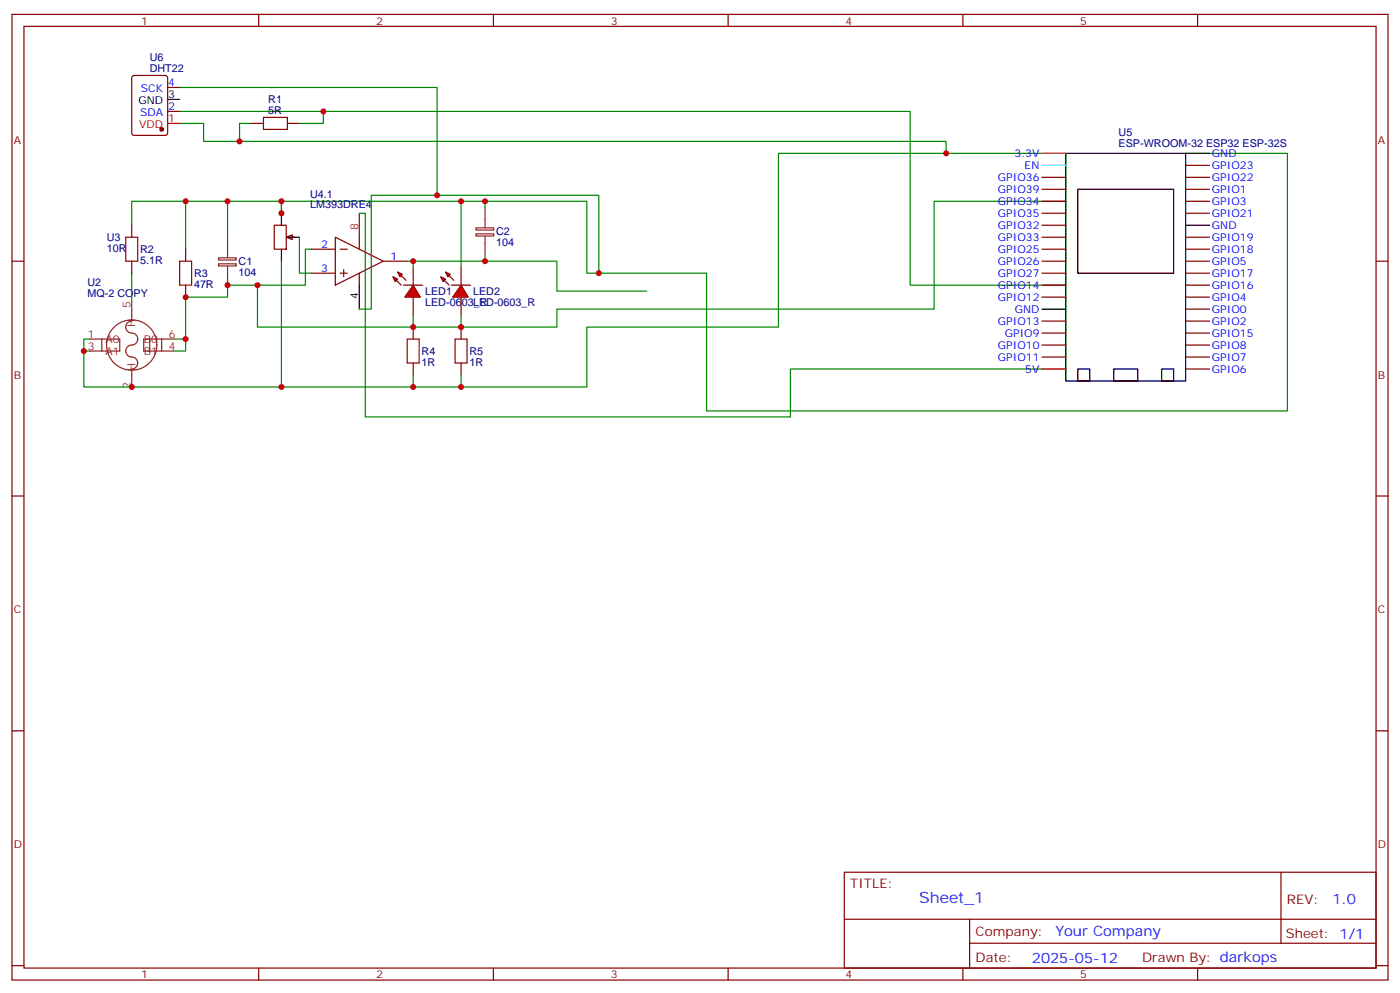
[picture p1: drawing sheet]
<svg xmlns="http://www.w3.org/2000/svg" width="412mm" height="292mm" viewBox="0 0 412 292" stroke-linecap="round" stroke-linejoin="round" font-family="sans-serif">
<g fill="none" stroke="#870000" stroke-width=".35">
<path d="M3.5 4.2h405.4v284.4h-405.4zM7.1 7.8h398.2v277.2h-398.2zM76.2 4.2v3.6M145.3 4.2v3.6M214.5 4.2v3.6M283.6 4.2v3.6M352.8 4.2v3.6M3.5 76.9h3.6M405.3 76.9h3.6M3.5 146h3.6M405.3 146h3.6M3.5 215.2h3.6"/>
<path d="M405.3 215.2h3.6M248.7 256.8h156.6v28.2h-156.6zM377.3 256.8v20.9M248.7 270.7h156.5M285.6 277.7h119.6M285.6 270.7v14.1M3.5 284.3h3.6M76.2 285v3.6M145.3 285v3.6M214.5 285v3.6M283.6 285v3.6M352.8 285v3.6"/>
<path d="M405.3 284.3h3.6"/>
</g>
<path d="M52.9 36.3h7.1v5.3h218.7v3.6M52.9 25.8h75.9v31.7M52.9 32.8h215.2v51.2h45.9M74.1 36.3h-3.5v5.3M54.7 59.3v14.1M67 59.3v10.5M314 45.2h-84.7v51.1h-56.4v17.6h-148.2v-10.5M349.2 45.2h30v75.8h-171.1v-40.6h-35.2v-21.1h-134.1v7M91.7 73.4h-1.7v10.6h-23v3.5h-12.3v12.3M38.8 80.4v8.9M51.2 99.8h3.5v3.6h-3.5" fill="none" stroke="#008700" stroke-width=".35"/>
<g fill="none" stroke="#8c2424" stroke-width=".35">
<path d="M64.4 75.9h5.2v.7h-5.2zM64.4 77.7h5.2v.6h-5.2zM67 69.8v6M67 78.3v5.7M26.5 99.8h8.8v3.6h-8.8M30 99.8v3.6M38.8 89.3v5.2a1.82 1.82 0 0 0-1.7 2.1 1.82 1.82 0 0 0 2.2 1.5 1.83 1.83 0 0 1 1.2 2.2 1.83 1.83 0 0 1-2.2 1.4 1.83 1.83 0 0 0-1.2 2.2 1.83 1.83 0 0 0 2.2 1.3 1.76 1.76 0 0 1 1.3 1.9 1.76 1.76 0 0 1-1.8 1.6v5.2M44.1 99.8v3.6M47.6 99.8v3.6M51.2 99.8h-8.9v3.6h8.9"/>
<circle cx="38.8" cy="101.6" r="7.4"/>
</g>
<path d="M84.3 69.8l1.8-.7v1.5z" fill="#f0f0f0" stroke="#870000" stroke-width=".35"/>
<g fill="none" stroke="#870000" stroke-width=".35">
<path d="M80.8 66.3h3.5v7.1h-3.5zM85 69.8h1.8M91.7 73.4h7.1M98.8 69.8l14.1 7.1-14.1 7.1zM100.2 73.4h2.1M101.2 79.4v2.1M105.8 69.8v3.6M112.9 76.9h7M91.7 80.4h7.1M100.2 80.4h2.1M105.8 80.4v3.6M121.7 96.3v3.5"/>
<path d="M135.8 96.3v3.5M121.7 106.9v3.5M135.8 106.9v3.5"/>
</g>
<path d="M82.9 62.8v3.5M82.9 73.4v3.5M84.7 69.8h3.5M105.8 84v7" fill="none" stroke="#000" stroke-width=".35"/>
<path d="M82.9 59.3v3.5M142.9 59.3v1.7M82.9 76.9v37M88.2 69.8v10.6h3.5M105.8 62.8h1.8v60h125.2v-14.1h81.2M119.9 76.9h44.1v8.8h26.5M142.9 75.1v1.8M26.5 99.8h-1.8v3.6h1.8M176.4 80.4v-22.9h-67v33.5h-3.6" fill="none" stroke="#008700" stroke-width=".35"/>
<path d="M105.8 62.8v7" fill="none" stroke="#f00" stroke-width=".35"/>
<path d="M140.2 67.1h5.2v.6h-5.2zM140.2 68.9h5.2v.6h-5.2zM142.9 61v6M142.9 69.5v5.6" fill="none" stroke="#8c2424" stroke-width=".35"/>
<path d="M119.9 99.8h3.6v7.1h-3.6zM134.1 99.8h3.5v7.1h-3.5z" fill="none" stroke="#a10000" stroke-width=".35"/>
<g fill="#f00" stroke="#870000" stroke-width=".35">
<path d="M121.7 84l2.1 3.5h-4.6z"/>
<path d="M118.9 84h5.6z"/>
</g>
<g fill="#870000" stroke="#870000" stroke-width=".35">
<path d="M116.8 82.5l1.4 1.5z"/>
<path d="M118.2 81.1l1.4 1.4z"/>
</g>
<g fill="#f00" stroke="#870000" stroke-width=".35">
<path d="M115.7 81.5l1.4 .7-.7 .7z"/>
<path d="M117.1 80.1l1.4 .7-.7 .7z"/>
</g>
<path d="M121.7 78.7v5.3M121.7 87.5v5.3" fill="none" stroke="#870000" stroke-width=".35"/>
<g fill="#f00" stroke="#870000" stroke-width=".35">
<path d="M135.8 84l2.1 3.5h-4.6z"/>
<path d="M133 84h5.6z"/>
</g>
<g fill="#870000" stroke="#870000" stroke-width=".35">
<path d="M130.9 82.5l1.4 1.5z"/>
<path d="M132.3 81.1l1.4 1.4z"/>
</g>
<g fill="#f00" stroke="#870000" stroke-width=".35">
<path d="M129.8 81.5l1.4 .7-.7 .7z"/>
<path d="M131.2 80.1l1.4 .7-.7 .7z"/>
</g>
<g fill="none" stroke="#870000" stroke-width=".35">
<path d="M39 22.4l.5-.2h9.2l.6 .5 .1 16.5-.5 .6-9.4 .1-.6-.5-.1-16.5zM49.4 32.8h3.5M49.4 25.8h3.5M74.1 36.3h3.5M84.7 36.3h3.5M306.9 59.3h7.1M306.9 55.7h7.1M306.9 52.2h7.1M349.2 59.3h7.1M349.2 55.7h7.1M349.2 52.2h7.1M349.2 48.7h7.1"/>
<path d="M38.8 66.3v3.5M38.8 76.9v3.5M54.7 73.4v3.5M135.8 78.7v5.3M306.9 76.9h7.1M306.9 73.4h7.1M306.9 69.8h7.1M306.9 62.8h7.1M306.9 66.3h7.1M349.2 76.9h7.1M349.2 73.4h7.1M349.2 69.8h7.1"/>
<path d="M349.2 62.8h7.1M54.7 84v3.5M135.8 87.5v5.3M306.9 98.1h7.1M306.9 94.5h7.1M306.9 87.5h7.1M306.9 84h7.1M306.9 80.4h7.1M349.2 98.1h7.1M349.2 94.5h7.1M349.2 91h7.1M349.2 87.5h7.1"/>
<path d="M349.2 84h7.1M349.2 80.4h7.1M306.9 105.1h7.1M306.9 101.6h7.1M349.2 108.7h7.1M349.2 105.1h7.1M349.2 101.6h7.1"/>
</g>
<path d="M95.2 32.8v3.5h-7M135.8 59.3v19.4M314 59.3h-38.8v31.7h-111.2v5.3h-88.2v-12.3M121.7 76.9v1.8M121.7 92.8v3.5M135.8 92.8v3.5M121.7 110.4v3.5M135.8 110.4v3.5" fill="none" stroke="#008700" stroke-width=".35"/>
<path d="M49.4 29.3h3.5M314 45.2h35.2v67h-35.2zM317.5 55.7h28.2v24.7h-28.2zM349.2 45.2h7.1M349.2 66.3h7.1M306.9 91h7.1M317.5 108.7h3.5v3.5h-3.5zM328.1 108.7h7v3.5h-7zM342.2 108.7h3.5v3.5h-3.5z" fill="none" stroke="#000" stroke-width=".35"/>
<path d="M49.4 36.3h3.5M306.9 108.7h7.1" fill="none" stroke="#f00" stroke-width=".35"/>
<path d="M306.9 48.7h7.1" fill="none" stroke="#0ff" stroke-width=".35"/>
<path d="M306.9 45.2h7.1" fill="none" stroke="#f90" stroke-width=".35"/>
<path d="M77.6 34.6h7.1v3.5h-7.1zM37 69.8h3.6v7.1h-3.6zM52.9 76.9h3.5v7.1h-3.5z" fill="none" stroke="#a10000" stroke-width=".35"/>
<circle cx="47.6" cy="38.1" r=".53" fill="#870000" stroke="#870000" stroke-width=".35"/>
<g fill="#c00">
<circle cx="70.6" cy="41.6" r=".88"/>
<circle cx="54.7" cy="99.8" r=".88"/>
<circle cx="54.7" cy="59.3" r=".88"/>
<circle cx="67" cy="59.3" r=".88"/>
<circle cx="82.9" cy="59.3" r=".88"/>
<circle cx="67" cy="84" r=".88"/>
<circle cx="24.7" cy="103.4" r=".88"/>
<circle cx="38.8" cy="113.9" r=".88"/>
<circle cx="142.9" cy="59.3" r=".88"/>
<circle cx="142.9" cy="76.9" r=".88"/>
<circle cx="82.9" cy="113.9" r=".88"/>
<circle cx="82.9" cy="62.8" r=".88"/>
<circle cx="121.7" cy="113.9" r=".88"/>
<circle cx="121.7" cy="76.9" r=".88"/>
<circle cx="135.8" cy="59.3" r=".88"/>
<circle cx="135.8" cy="113.9" r=".88"/>
<circle cx="75.8" cy="84" r=".88"/>
<circle cx="121.7" cy="96.3" r=".88"/>
<circle cx="135.8" cy="96.3" r=".88"/>
<circle cx="54.7" cy="87.5" r=".88"/>
<circle cx="176.4" cy="80.4" r=".88"/>
<circle cx="278.7" cy="45.2" r=".88"/>
<circle cx="128.8" cy="57.5" r=".88"/>
<circle cx="95.3" cy="32.8" r=".88"/>
</g>
<text font-size="4.6" fill="#00f" x="270.8" y="265.8">Sheet_1</text>
<g font-size="4.2" fill="#00f">
<text x="392.5" y="266.1">1.0</text>
<text x="310.9" y="275.6">Your Company</text>
<text x="304" y="283.4">2025-05-12</text>
</g>
<g font-size="3.9" fill="#800">
<text x="250.5" y="261.4">TITLE:</text>
<text x="379.1" y="266.1">REV:</text>
<text x="287.4" y="275.6">Company:</text>
<text x="378.7" y="276.2">Sheet: 1/1</text>
<text x="287.4" y="283.3">Date:</text>
<text x="336.4" y="283.4">Drawn By: darkops</text>
</g>
<g font-size="3.2" fill="#800">
<text x="41.6" y="7.2">1</text>
<text x="110.8" y="7.2">2</text>
<text x="179.9" y="7.2">3</text>
<text x="249.1" y="7.2">4</text>
<text x="318.2" y="7.2">5</text>
<text x="4.1" y="42.3">A</text>
<text x="405.9" y="42.3">A</text>
<text x="4.1" y="111.5">B</text>
<text x="405.9" y="111.5">B</text>
<text x="4.1" y="180.6">C</text>
<text x="405.9" y="180.6">C</text>
<text x="4.1" y="249.8">D</text>
<text x="405.9" y="249.8">D</text>
<text x="41.6" y="288">1</text>
<text x="110.8" y="288">2</text>
<text x="179.9" y="288">3</text>
<text x="249.1" y="288">4</text>
<text x="318.2" y="288">5</text>
</g>
<g font-size="3.2" fill="#000080">
<text x="44.1" y="18">U6</text>
<text x="44.1" y="21.2">DHT22</text>
<text x="79" y="33.5">5R</text>
<text x="79" y="30.3">R1</text>
<text x="329.5" y="40.1">U5</text>
<text x="329.5" y="43.4">ESP-WROOM-32 ESP32 ESP-32S</text>
<text x="91.4" y="58.2">U4.1</text>
<text x="91.4" y="61.4">LM393DRE4</text>
<text x="31.5" y="71">U3</text>
<text x="146.1" y="69.2">C2</text>
<text x="31.5" y="74.2">10R</text>
<text x="41.3" y="77.7">5.1R</text>
<text x="41.3" y="74.5">R2</text>
<text x="146.1" y="72.4">104</text>
<text x="57.1" y="81.5">R3</text>
<text x="70.3" y="81.3">104</text>
<text x="70.3" y="78">C1</text>
<text x="25.8" y="87.5">MQ-2 COPY</text>
<text x="25.8" y="84.3">U2</text>
<text x="57.1" y="84.8">47R</text>
<text x="125.2" y="86.9">LED1</text>
<text x="139.3" y="86.9">LED2</text>
<text x="125.2" y="90">LED-0603_R</text>
<text x="139.3" y="90">LED-0603_R</text>
<text x="124.2" y="107.7">1R</text>
<text x="124.2" y="104.5">R4</text>
<text x="138.3" y="107.7">1R</text>
<text x="138.3" y="104.5">R5</text>
</g>
<g font-size="3.2" fill="#00f">
<text x="41.5" y="27.2">SCK</text>
<text x="49.6" y="25.4">4</text>
<text x="41.3" y="34.2">SDA</text>
<text x="49.6" y="32.5">2</text>
<text x="298.9" y="46.2">3.3V</text>
<text x="357" y="46.2">GND</text>
<text x="294" y="53.3">GPIO36</text>
<text x="301.8" y="49.7">EN</text>
<text x="357" y="53.3">GPIO22</text>
<text x="357" y="49.7">GPIO23</text>
<text x="294" y="56.8">GPIO39</text>
<text x="357" y="56.8">GPIO1</text>
<text x="294" y="63.9">GPIO35</text>
<text x="294" y="60.3">GPIO34</text>
<text x="357" y="63.9">GPIO21</text>
<text x="357" y="60.3">GPIO3</text>
<text x="294" y="70.9">GPIO33</text>
<text x="294" y="67.4">GPIO32</text>
<text x="357" y="70.9">GPIO19</text>
<text x="357" y="67.4">GND</text>
<text x="94.6" y="73">2</text>
<text x="115" y="76.6">1</text>
<text x="294" y="78">GPIO26</text>
<text x="294" y="74.4">GPIO25</text>
<text x="357" y="78">GPIO5</text>
<text x="357" y="74.4">GPIO18</text>
<text x="94.6" y="80.1">3</text>
<text x="294" y="81.5">GPIO27</text>
<text x="357" y="81.5">GPIO17</text>
<text x="294" y="88.5">GPIO12</text>
<text x="294" y="85">GPIO14</text>
<text x="357" y="88.5">GPIO4</text>
<text x="357" y="85">GPIO16</text>
<text x="294" y="95.6">GPIO13</text>
<text x="298.9" y="92.1">GND</text>
<text x="357" y="95.6">GPIO2</text>
<text x="357" y="92.1">GPIO0</text>
<text x="296" y="99.1">GPIO9</text>
<text x="357" y="99.1">GPIO15</text>
<text x="294" y="106.2">GPIO11</text>
<text x="294" y="102.7">GPIO10</text>
<text x="357" y="106.2">GPIO7</text>
<text x="357" y="102.7">GPIO8</text>
<text x="302" y="109.7">5V</text>
<text x="357" y="109.7">GPIO6</text>
</g>
<g font-size="3.2">
<text x="49.6" y="28.9">3</text>
<text x="40.8" y="30.7">GND</text>
<text x="105.5" y="88.1" transform="rotate(-90 105.5 88.1)">4</text>
</g>
<g font-size="3.2" fill="#f00">
<text x="49.6" y="36">1</text>
<text x="41" y="37.7">VDD</text>
<text x="105.5" y="67.7" transform="rotate(-90 105.5 67.7)">8</text>
</g>
<g font-size="3.2" fill="#8d2323">
<text x="38.5" y="90.7" transform="rotate(-90 38.5 90.7)">5</text>
<text x="25.9" y="99.5">1</text>
<text x="31" y="100.9">A0</text>
<text x="39.9" y="96.2" transform="rotate(-90 39.9 96.2)">H</text>
<text x="42.4" y="100.9">B0</text>
<text x="49.7" y="99.5">6</text>
<text x="25.9" y="103">3</text>
<text x="31" y="104.4">A1</text>
<text x="42.4" y="104.4">B1</text>
<text x="49.7" y="103">4</text>
<text x="39.9" y="109.4" transform="rotate(-90 39.9 109.4)">H</text>
<text x="38.5" y="114.6" transform="rotate(-90 38.5 114.6)">2</text>
</g>
</svg>
